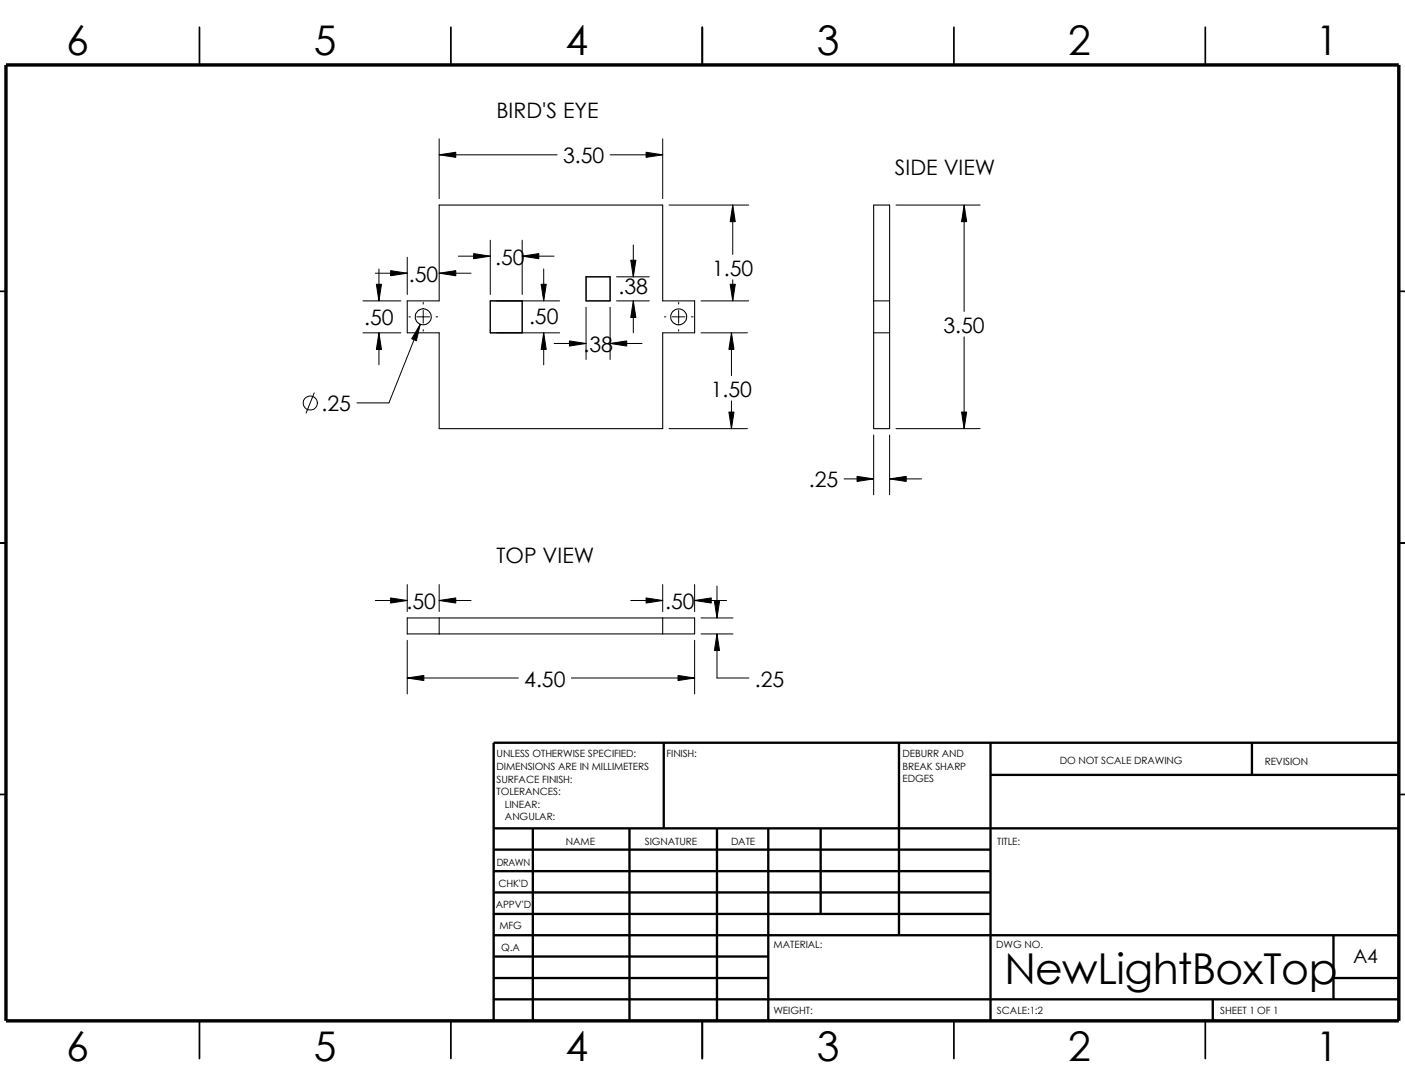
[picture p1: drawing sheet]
<svg xmlns="http://www.w3.org/2000/svg" width="279mm" height="216mm" viewBox="0 0 279 216" stroke-linecap="round" stroke-linejoin="round" font-family="sans-serif">
<g fill="none" stroke="#000" stroke-width=".34">
<path d="M39.7 5.4v7.5M89.7 5.4v7.5M139.7 5.4v7.5M189.7 5.4v7.5M239.7 5.4v7.5M-.1 57.9h1.3M278.2 57.9h1.2M-.1 107.9h1.3M278.2 107.9h1.2M-.1 157.9h1.3M278.2 157.9h1.2M39.7 202.9v7.5"/>
<path d="M89.7 202.9v7.5M139.7 202.9v7.5M189.7 202.9v7.5M239.7 202.9v7.5"/>
</g>
<g fill="none" stroke="#000" stroke-width=".47">
<path d="M132 147.7v17M178.8 147.7v38.2M197 154.1h81.2M197 147.7v55.2M249 147.7v6.4M278.2 147.7h-180v55.2M98.2 177.4h98.8M98.2 173.2h98.8M98.2 168.9h98.8M98.2 164.7h180M106 164.7v38.2M125.2 164.7v38.2"/>
<path d="M142.6 164.7v38.2M152.8 164.7v38.2M163.2 164.7v17M98.2 194.4h54.6M98.2 190.2h54.6M98.2 185.9h180M98.2 181.7h98.8M98.2 198.7h180M241.2 198.7v4.2M265.2 185.9v12.8M265.2 194.4h13"/>
</g>
<path d="M1.2 12.9h277v190h-277z" fill="none" stroke="#000" stroke-width=".68" stroke-linecap="butt"/>
<g fill="none" stroke="#000" stroke-width=".21">
<path d="M87.3 40.8h44.5v19h6.3v6.4h-6.3v19h-44.5v-19h-6.3v-6.4h6.3zM97.5 59.8h6.3v6.4h-6.3zM116.5 55h4.8v4.8h-4.8zM173.7 59.8h3.2M173.7 40.8h3.2v44.4h-3.2zM173.7 66.2h3.2M81 122.9h57.1v3.1h-57.1zM87.3 122.9v3.1M131.8 122.9v3.1"/>
<circle cx="84.2" cy="63" r="1.59"/>
<circle cx="135" cy="63" r="1.59"/>
</g>
<g fill="none" stroke="#000" stroke-width=".2">
<path d="M87.3 30.8l3.3-.5v1zM87.3 27.6v11.9M87.3 30.8h23.5M121.3 30.8h10.5M128.5 30.3l3.3 .5-3.3 .5zM131.8 27.6v11.9M72.2 59.8h7.5M74.6 54.3h6.4M74.8 56.5h1.1l-.5 3.3zM75.4 53.5v6.3M77.7 53.8l3.3 .5-3.3 .5zM81 51.1v7.4"/>
<path d="M87.3 54.3l3.3-.5v1zM87.3 54.3h6.4M91.1 50.9h6.4M94.2 50.4l3.3 .5-3.3 .5zM97.5 47.8v10.7M103.8 50.9l3.3-.5v1zM103.8 47.8v10.7M103.8 59.8v6.4M103.8 50.9h6.4M107.6 56.5h1l-.5 3.3zM108.1 53.5v6.3M111.3 59.8h-13.8v6.4h13.8"/>
<path d="M116.5 55h4.8v4.8h-4.8zM122.6 59.8h6.5M122.6 55h6.5M125.4 51.7h1l-.5 3.3zM125.9 59.8l.5 3.3h-1zM125.9 48.7v6.3M125.9 59.8v6.4M133.1 40.8h15.8M139.4 59.8h9.5M145.2 56.5h1l-.5 3.3zM145.7 40.8l.5 3.3h-1zM145.7 40.8v9.8"/>
<path d="M145.7 55.6v4.2M178.2 40.8h16.7M191.7 40.8l.5 3.3h-1zM191.7 40.8v21.1M62.5 78.1l-1.6 4M72.2 66.2h7.5M75.4 66.2l.5 3.3h-1.1zM75.4 66.2v6.3M81.3 63h.3M82.9 63h2.5M83.6 64.5l-.8 3.2-.9-.3zM83.6 64.5l-6.3 15.6h-6.3"/>
<path d="M84.2 60.1v.4M84.2 61.7v2.6M84.2 65.5v.3M86.7 63h.3M108.1 66.2l.5 3.3h-1zM108.1 66.2v6.3M110.2 68.3h6.3M113.2 67.8l3.3 .5-3.3 .5zM116.5 61.1v10.4M121.3 68.3l3.3-.5v1zM121.3 61.1v10.4M121.3 68.3h6.4"/>
<path d="M132.1 63h.3M133.7 63h2.5M135 60.1v.4M135 61.7v2.6M135 65.5v.3M137.5 63h.3M139.4 66.2h9.2M145.5 66.2l.5 3.3h-1.1zM145.5 66.2v8.5M145.5 79.7v5.5M191.7 67v18.2M133.1 85.2h15.5"/>
<path d="M144.9 81.9h1.1l-.5 3.3zM167.9 95.2h5.8M170.4 94.7l3.3 .5-3.3 .5zM173.7 86.5v11.9M176.9 95.2l3.3-.5v1zM176.9 86.5v11.9M176.9 95.2h6.4M178.2 85.2h16.7M191.2 81.9h1l-.5 3.3zM74.6 119.4h6.4M77.7 118.9l3.3 .5-3.3 .5zM81 116.2v5.4"/>
<path d="M87.3 119.4l3.3-.5v1zM87.3 116.2v5.4M87.3 119.4h6.4M125.4 119.4h6.4M128.5 118.9l3.3 .5-3.3 .5zM131.8 116.2v5.4M138.1 119.4l3.3-.5v1zM138.1 119.4h6.4M138.1 116.2v5.4M142.1 119.5h1l-.5 3.4zM142.6 116.5v6.4M81 134.8l3.3-.5v1z"/>
<path d="M81 127.3v10.7M81 134.8h22.1M113.6 134.8h24.5M134.8 134.3l3.3 .5-3.3 .5zM138.1 127.3v10.7M139.4 126h6.4M139.4 122.9h6.4M142.6 126l.5 3.3h-1zM142.6 126v8.8h6.3"/>
<circle cx="61.7" cy="80.1" r="1.41"/>
</g>
<g fill="#000">
<path d="M87.3 30.8l3.3-.5v1zM128.5 30.3l3.3 .5-3.3 .5zM74.8 56.5h1.1l-.5 3.3zM77.7 53.8l3.3 .5-3.3 .5zM87.3 54.3l3.3-.5v1zM94.2 50.4l3.3 .5-3.3 .5zM103.8 50.9l3.3-.5v1zM107.6 56.5h1l-.5 3.3zM125.9 59.8l.5 3.3h-1zM125.4 51.7h1l-.5 3.3zM145.7 40.8l.5 3.3h-1zM145.2 56.5h1l-.5 3.3z"/>
<path d="M191.7 40.8l.5 3.3h-1zM75.4 66.2l.5 3.3h-1.1zM83.6 64.5l-.8 3.2-.9-.3zM108.1 66.2l.5 3.3h-1zM113.2 67.8l3.3 .5-3.3 .5zM121.3 68.3l3.3-.5v1zM145.5 66.2l.5 3.3h-1.1zM144.9 81.9h1.1l-.5 3.3zM170.4 94.7l3.3 .5-3.3 .5zM176.9 95.2l3.3-.5v1zM191.2 81.9h1l-.5 3.3zM77.7 118.9l3.3 .5-3.3 .5z"/>
<path d="M87.3 119.4l3.3-.5v1zM128.5 118.9l3.3 .5-3.3 .5zM138.1 119.4l3.3-.5v1zM81 134.8l3.3-.5v1zM134.8 134.3l3.3 .5-3.3 .5zM142.6 126l.5 3.3h-1zM142.1 119.5h1l-.5 3.4z"/>
</g>
<text font-size="8.5" x="199.7" y="195.7">NewLightBoxTop</text>
<g font-size="8.1">
<text x="13.2" y="10.9">6</text>
<text x="62.4" y="10.9">5</text>
<text x="112.4" y="10.9">4</text>
<text x="162.4" y="10.9">3</text>
<text x="212.4" y="10.9">2</text>
<text x="261.7" y="10.9">1</text>
<text x="13.2" y="210.9">6</text>
<text x="62.4" y="210.9">5</text>
<text x="112.4" y="210.9">4</text>
<text x="162.4" y="210.9">3</text>
<text x="212.4" y="210.9">2</text>
<text x="261.7" y="210.9">1</text>
</g>
<g font-size="4.2">
<text x="98.7" y="23.5">BIRD'S EYE</text>
<text x="112" y="32.4">3.50</text>
<text x="178" y="34.8">SIDE VIEW</text>
<text x="98.5" y="52.6">.50</text>
<text x="81.3" y="56">.50</text>
<text x="123" y="58.4">.38</text>
<text x="141.6" y="54.8">1.50</text>
<text x="72.4" y="64.7">.50</text>
<text x="105.2" y="64.4">.50</text>
<text x="116" y="70">.38</text>
<text x="187.6" y="66.1">3.50</text>
<text x="64" y="81.7">.25</text>
<text x="141.4" y="78.9">1.50</text>
<text x="160.8" y="96.9">.25</text>
<text x="98.7" y="111.8">TOP VIEW</text>
<text x="80.9" y="121">.50</text>
<text x="132.3" y="121">.50</text>
<text x="104.3" y="136.5">4.50</text>
<text x="150.1" y="136.5">.25</text>
</g>
<text font-size="3.9" x="269.1" y="191.5">A4</text>
<g font-size="2">
<text x="98.8" y="150.6">UNLESS OTHERWISE SPECIFIED:</text>
<text x="98.8" y="153.1">DIMENSIONS ARE IN MILLIMETERS</text>
<text x="98.8" y="155.6">SURFACE FINISH:</text>
<text x="132.5" y="150.6">FINISH:</text>
<text x="179.5" y="155.5">EDGES</text>
<text x="179.5" y="150.5">DEBURR AND</text>
<text x="179.5" y="153">BREAK SHARP</text>
<text x="210.8" y="151.9">DO NOT SCALE DRAWING</text>
<text x="251.5" y="152.1">REVISION</text>
<text x="98.8" y="158.1">TOLERANCES:</text>
<text x="100.4" y="160.6">LINEAR:</text>
<text x="100.4" y="163.1">ANGULAR:</text>
<text x="112.5" y="168">NAME</text>
<text x="128.2" y="167.9">SIGNATURE</text>
<text x="145.4" y="167.9">DATE</text>
<text x="198.3" y="167.9">TITLE:</text>
<text x="98.8" y="172.1">DRAWN</text>
<text x="99.1" y="176.3">CHK'D</text>
<text x="98.6" y="180.4">APPV'D</text>
<text x="99.3" y="184.8">MFG</text>
<text x="99.7" y="189">Q.A</text>
<text x="153.8" y="188.5">MATERIAL:</text>
<text x="198.1" y="188.5">DWG NO.</text>
<text x="153.8" y="201.5">WEIGHT:</text>
<text x="198.2" y="201.6">SCALE:1:2</text>
<text x="242.7" y="201.6">SHEET 1 OF 1</text>
</g>
</svg>
